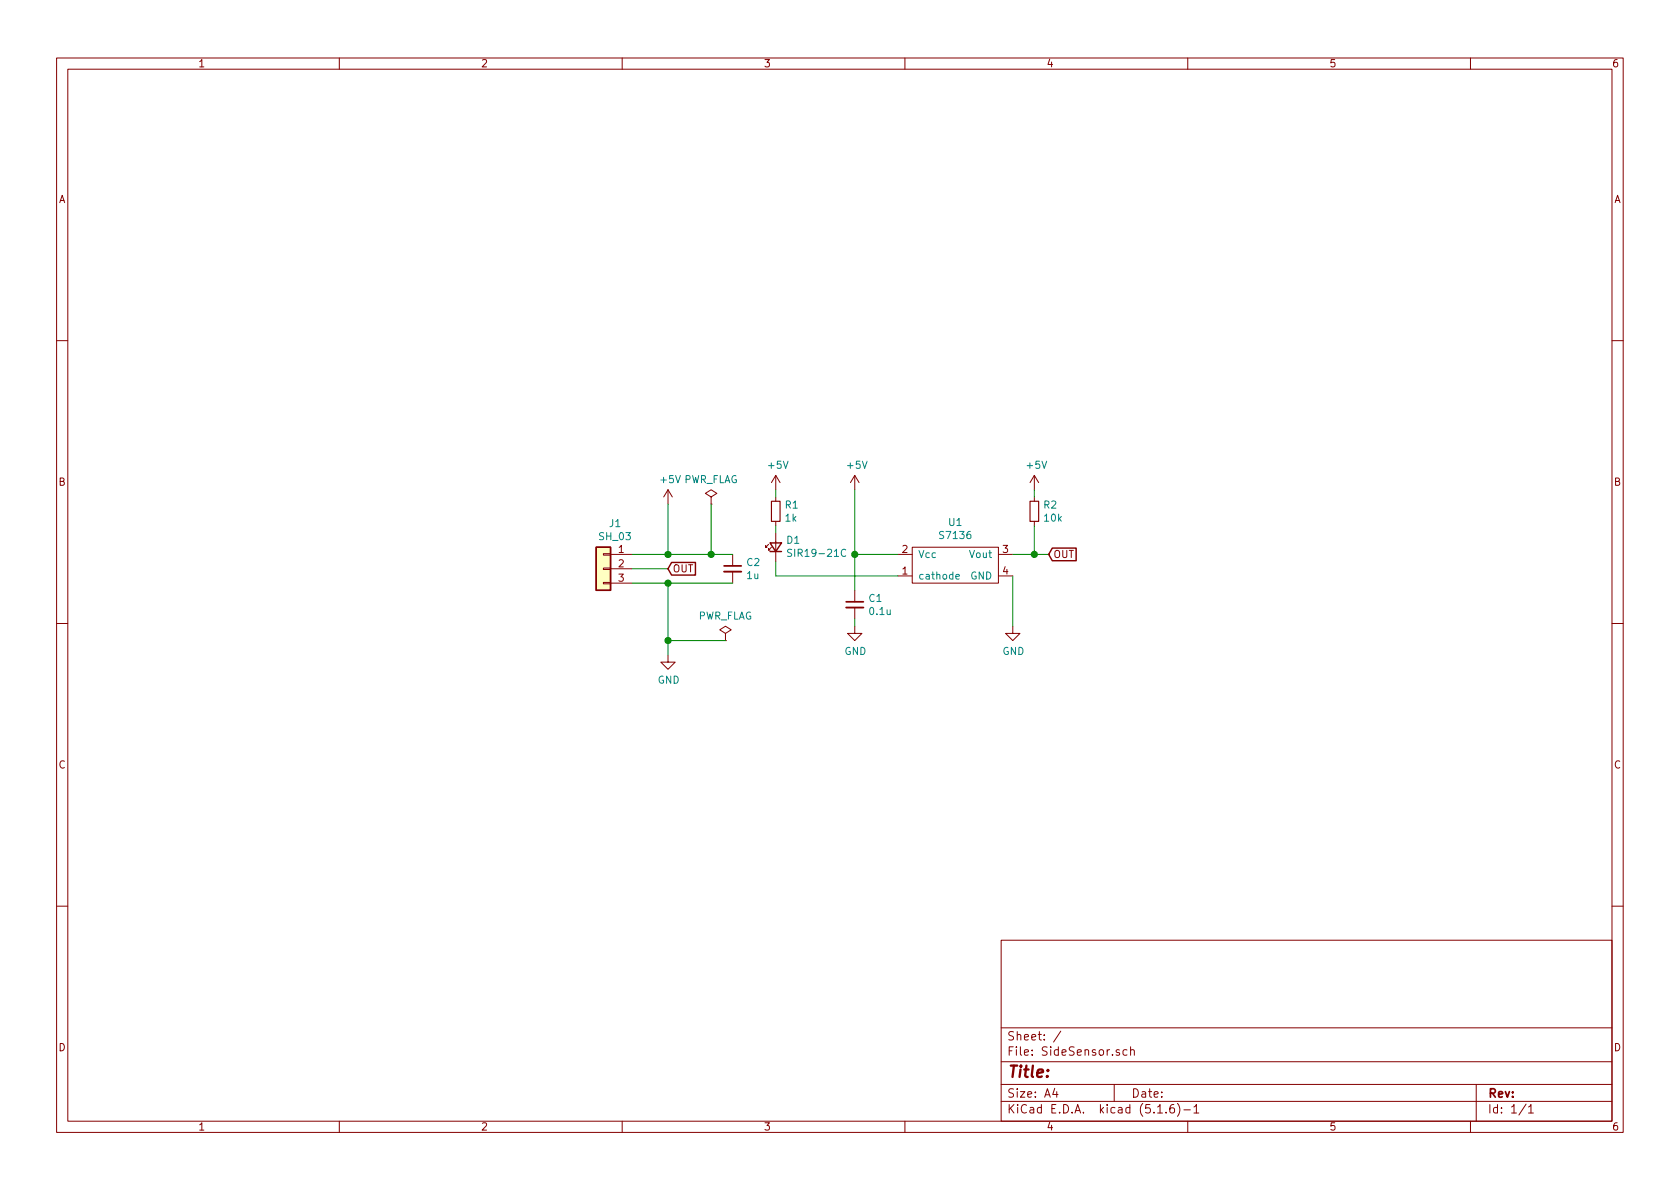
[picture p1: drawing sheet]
EESchema Schematic File Version 4
EELAYER 30 0
EELAYER END
$Descr A4 11693 8268
encoding utf-8
Sheet 1 1
Title ""
Date ""
Rev ""
Comp ""
Comment1 ""
Comment2 ""
Comment3 ""
Comment4 ""
$EndDescr
$Comp
L Sensor_Optical:S7136 U1
U 1 1
P 6650 3900
F 0 "U1" H 6650 4175 50  0000 C CNN
F 1 "S7136" H 6650 4084 50  0000 C CNN
F 2 "OptoDevice:S7136" H 6675 4175 50  0001 C CNN
F 3 "" H 6675 4175 50  0001 C CNN
	1    6650 3900
	1    0    0    -1  
$EndComp
$Comp
L Connector_Generic:Conn_01x03 J1
U 1 1
P 4200 3950
F 0 "J1" H 4118 4267 50  0000 C CNN
F 1 "SH_03" H 4118 4176 50  0000 C CNN
F 2 "Connector_JST:JST_SH_BM03B-SRSS-TB_1x03-1MP_P1.00mm_Vertical" H 4200 3950 50  0001 C CNN
F 3 "~" H 4200 3950 50  0001 C CNN
	1    4200 3950
	-1   0    0    -1  
$EndComp
$Comp
L power:+5V #PWR04
U 1 1
P 4650 3500
F 0 "#PWR04" H 4650 3350 50  0001 C CNN
F 1 "+5V" H 4665 3673 50  0000 C CNN
F 2 "" H 4650 3500 50  0001 C CNN
F 3 "" H 4650 3500 50  0001 C CNN
	1    4650 3500
	1    0    0    -1  
$EndComp
Wire Wire Line
	4650 3500 4650 3850
Wire Wire Line
	4650 3850 4400 3850
$Comp
L power:GND #PWR05
U 1 1
P 4650 4550
F 0 "#PWR05" H 4650 4300 50  0001 C CNN
F 1 "GND" H 4655 4377 50  0000 C CNN
F 2 "" H 4650 4550 50  0001 C CNN
F 3 "" H 4650 4550 50  0001 C CNN
	1    4650 4550
	1    0    0    -1  
$EndComp
Wire Wire Line
	4650 4550 4650 4450
Wire Wire Line
	4650 4050 4400 4050
Text GLabel 4650 3950 2    50   Input ~ 0
OUT
Wire Wire Line
	4650 3950 4400 3950
$Comp
L power:+5V #PWR02
U 1 1
P 5950 3400
F 0 "#PWR02" H 5950 3250 50  0001 C CNN
F 1 "+5V" H 5965 3573 50  0000 C CNN
F 2 "" H 5950 3400 50  0001 C CNN
F 3 "" H 5950 3400 50  0001 C CNN
	1    5950 3400
	1    0    0    -1  
$EndComp
Wire Wire Line
	5950 3400 5950 3850
Wire Wire Line
	5950 3850 6250 3850
$Comp
L Device:R_Small R1
U 1 1
P 5400 3550
F 0 "R1" H 5459 3596 50  0000 L CNN
F 1 "1k" H 5459 3505 50  0000 L CNN
F 2 "Resistor_SMD:R_0603_1608Metric" H 5400 3550 50  0001 C CNN
F 3 "~" H 5400 3550 50  0001 C CNN
	1    5400 3550
	1    0    0    -1  
$EndComp
$Comp
L power:+5V #PWR01
U 1 1
P 5400 3400
F 0 "#PWR01" H 5400 3250 50  0001 C CNN
F 1 "+5V" H 5415 3573 50  0000 C CNN
F 2 "" H 5400 3400 50  0001 C CNN
F 3 "" H 5400 3400 50  0001 C CNN
	1    5400 3400
	1    0    0    -1  
$EndComp
Wire Wire Line
	5400 3400 5400 3450
$Comp
L Device:LED_Small D1
U 1 1
P 5400 3800
F 0 "D1" V 5446 3730 50  0000 R CNN
F 1 "SIR19-21C" V 5355 3730 50  0000 R CNN
F 2 "Footprint:SIR19-21C" V 5400 3800 50  0001 C CNN
F 3 "~" V 5400 3800 50  0001 C CNN
	1    5400 3800
	0    -1   -1   0   
$EndComp
Wire Wire Line
	5400 3650 5400 3700
Wire Wire Line
	5400 3900 5400 4000
Wire Wire Line
	5400 4000 6250 4000
$Comp
L Device:C_Small C1
U 1 1
P 5950 4200
F 0 "C1" H 6042 4246 50  0000 L CNN
F 1 "0.1u" H 6042 4155 50  0000 L CNN
F 2 "Capacitor_SMD:C_0603_1608Metric" H 5950 4200 50  0001 C CNN
F 3 "~" H 5950 4200 50  0001 C CNN
	1    5950 4200
	1    0    0    -1  
$EndComp
Wire Wire Line
	5950 3850 5950 4100
Connection ~ 5950 3850
$Comp
L power:GND #PWR06
U 1 1
P 5950 4350
F 0 "#PWR06" H 5950 4100 50  0001 C CNN
F 1 "GND" H 5955 4177 50  0000 C CNN
F 2 "" H 5950 4350 50  0001 C CNN
F 3 "" H 5950 4350 50  0001 C CNN
	1    5950 4350
	1    0    0    -1  
$EndComp
Wire Wire Line
	5950 4350 5950 4300
$Comp
L Device:R_Small R2
U 1 1
P 7200 3550
F 0 "R2" H 7259 3596 50  0000 L CNN
F 1 "10k" H 7259 3505 50  0000 L CNN
F 2 "Resistor_SMD:R_0603_1608Metric" H 7200 3550 50  0001 C CNN
F 3 "~" H 7200 3550 50  0001 C CNN
	1    7200 3550
	1    0    0    -1  
$EndComp
Wire Wire Line
	7200 3400 7200 3450
$Comp
L power:+5V #PWR03
U 1 1
P 7200 3400
F 0 "#PWR03" H 7200 3250 50  0001 C CNN
F 1 "+5V" H 7215 3573 50  0000 C CNN
F 2 "" H 7200 3400 50  0001 C CNN
F 3 "" H 7200 3400 50  0001 C CNN
	1    7200 3400
	1    0    0    -1  
$EndComp
Wire Wire Line
	7050 3850 7200 3850
Wire Wire Line
	7200 3850 7200 3650
$Comp
L power:GND #PWR07
U 1 1
P 7050 4350
F 0 "#PWR07" H 7050 4100 50  0001 C CNN
F 1 "GND" H 7055 4177 50  0000 C CNN
F 2 "" H 7050 4350 50  0001 C CNN
F 3 "" H 7050 4350 50  0001 C CNN
	1    7050 4350
	1    0    0    -1  
$EndComp
Wire Wire Line
	7050 4350 7050 4000
Text GLabel 7300 3850 2    50   Input ~ 0
OUT
Wire Wire Line
	7300 3850 7200 3850
Connection ~ 7200 3850
$Comp
L power:PWR_FLAG #FLG01
U 1 1
P 4950 3500
F 0 "#FLG01" H 4950 3575 50  0001 C CNN
F 1 "PWR_FLAG" H 4950 3673 50  0000 C CNN
F 2 "" H 4950 3500 50  0001 C CNN
F 3 "~" H 4950 3500 50  0001 C CNN
	1    4950 3500
	1    0    0    -1  
$EndComp
Wire Wire Line
	4950 3500 4950 3850
Wire Wire Line
	4950 3850 4650 3850
Connection ~ 4650 3850
$Comp
L power:PWR_FLAG #FLG02
U 1 1
P 5050 4450
F 0 "#FLG02" H 5050 4525 50  0001 C CNN
F 1 "PWR_FLAG" H 5050 4623 50  0000 C CNN
F 2 "" H 5050 4450 50  0001 C CNN
F 3 "~" H 5050 4450 50  0001 C CNN
	1    5050 4450
	1    0    0    -1  
$EndComp
Connection ~ 4650 4450
Wire Wire Line
	4650 4450 4650 4050
Wire Wire Line
	4650 4450 5050 4450
$Comp
L Device:C_Small C2
U 1 1
P 5100 3950
F 0 "C2" H 5192 3996 50  0000 L CNN
F 1 "1u" H 5192 3905 50  0000 L CNN
F 2 "Capacitor_SMD:C_0603_1608Metric" H 5100 3950 50  0001 C CNN
F 3 "~" H 5100 3950 50  0001 C CNN
	1    5100 3950
	1    0    0    -1  
$EndComp
Wire Wire Line
	4950 3850 5100 3850
Connection ~ 4950 3850
Wire Wire Line
	5100 4050 4650 4050
Connection ~ 4650 4050
$EndSCHEMATC
